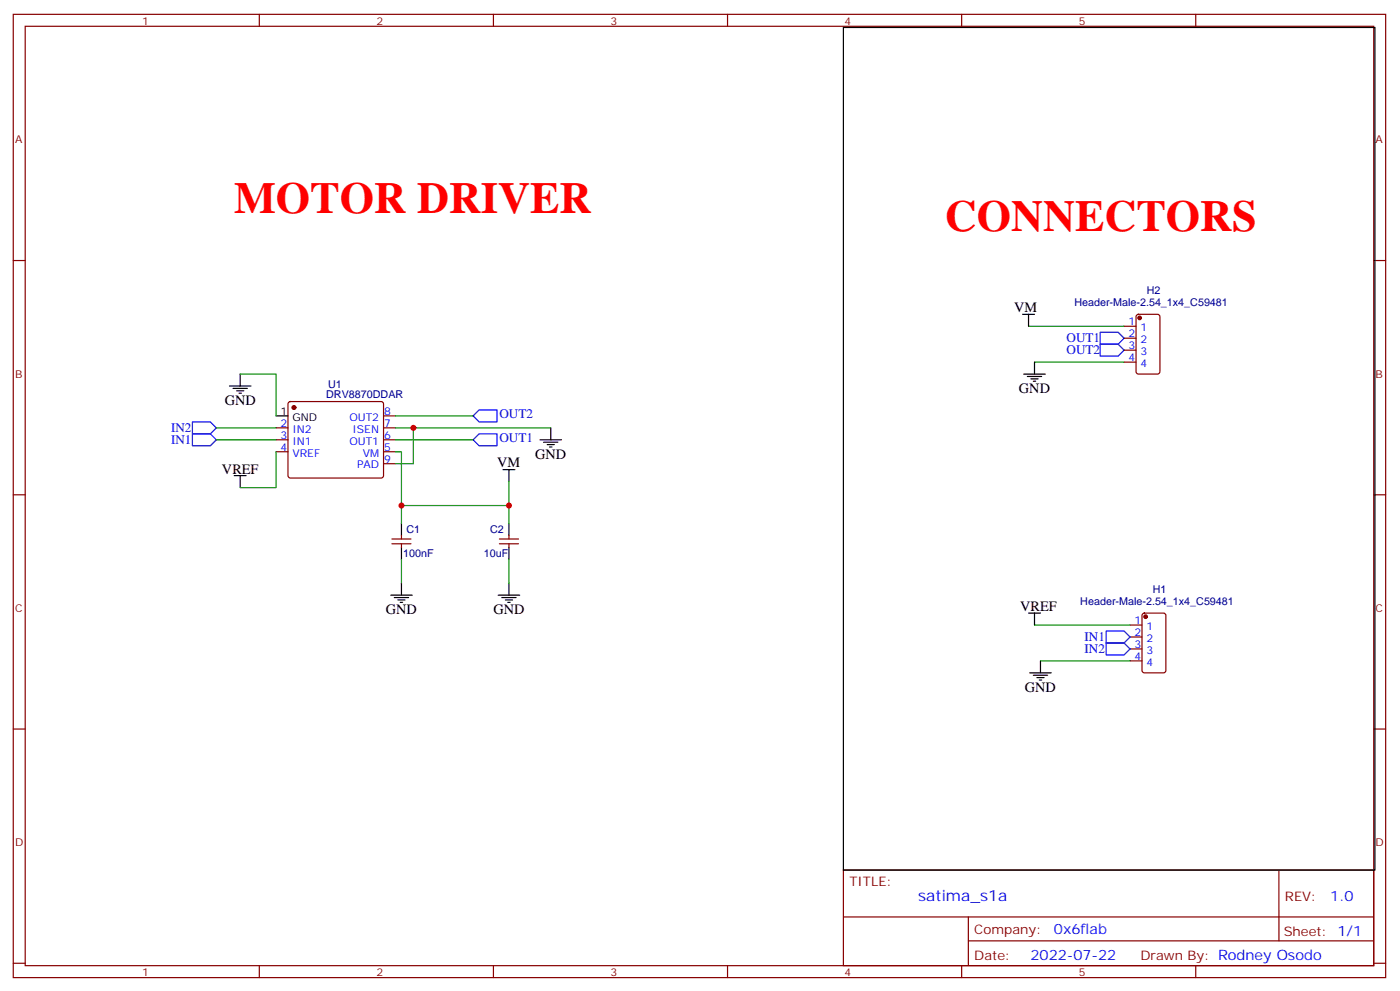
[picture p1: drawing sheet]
<svg xmlns="http://www.w3.org/2000/svg" width="413mm" height="293mm" viewBox="0 0 413 293" stroke-linecap="round" stroke-linejoin="round" font-family="sans-serif">
<g fill="none" stroke="#870000" stroke-width=".35">
<path d="M3.9 4.2h405.4v284.4h-405.4zM7.4 7.8h398.3v277.2h-398.3zM76.6 4.2v3.6M145.7 4.2v3.6M214.9 4.2v3.6M284 4.2v3.6M353.2 4.2v3.6M3.9 76.9h3.5M405.7 76.9h3.6M332 96.3h3.5M332 99.8h3.5M335.8 93l.4-.2h5.7l.6 .4 .1 16.5-.5 .7h-5.9l-.6-.4-.1-16.5z"/>
<path d="M85.3 118.7l.5-.2h26.8l.5 .2 .2 .5v21.2l-.3 .5-.4 .2h-26.8l-.5-.2-.2-.5v-21.2zM332 103.4h3.5M332 106.9h3.5M81.5 126.3h3.6M81.5 129.8h3.6M81.5 133.3h3.6M113.3 126.3h3.5M113.3 129.8h3.5M113.3 133.3h3.5M113.3 122.8h3.5M113.3 136.9h3.5M3.9 146h3.5"/>
<path d="M115.7 159.1h5.7M118.6 158v1.1M147.5 159.1h5.6M150.3 158v1.1M405.7 146h3.6M115.7 160.5h5.7M118.6 160.5v1.1M147.5 160.5h5.6M150.3 160.5v1.1M333.8 184.5h3.5M333.8 188h3.5M333.8 191.6h3.5"/>
<path d="M333.8 195.1h3.5M337.5 181.2l.5-.2h5.6l.7 .4v16.5l-.4 .7h-5.9l-.7-.4v-16.5zM3.9 215.2h3.5M405.7 215.2h3.6M249.1 256.8h156.6v28.2h-156.6zM377.7 256.8v20.9M249.1 270.7h156.5M286 277.7h119.6M286 270.7v14.1M3.9 284.3h3.5M76.6 285v3.6M145.7 285v3.6"/>
<path d="M214.9 285v3.6M284 285v3.6M353.2 285v3.6M405.7 284.3h3.6"/>
</g>
<g fill="#870000" stroke="#870000" stroke-width=".35">
<circle cx="86.8" cy="120.3" r=".53"/>
<circle cx="338.3" cy="182" r=".53"/>
<circle cx="336.6" cy="93.8" r=".53"/>
</g>
<g fill="none" stroke="#000" stroke-width=".35">
<path d="M302 92.8h3.5M303.8 92.8v3.5M67.8 113.9h6.3M68.8 114.7h4.3M69.9 115.4h2.1M70.6 116.1h.7M70.9 110.4v3.5M302.4 110.4h6.3M303.4 111.1h4.3M304.5 111.8h2.1M305.2 112.5h.7M305.5 106.9v3.5"/>
<path d="M81.5 122.8h3.6M148.6 138.6h3.5M150.3 138.6v3.6M159.5 129.8h6.3M160.5 130.5h4.3M161.6 131.2h2.1M162.3 131.9h.7M162.7 126.3v3.5M69.2 140.4h3.5M70.9 140.4v3.5M118.6 154.5v3.5M150.3 154.5v3.5"/>
<path d="M115.4 175.7h6.3M116.5 176.4h4.2M117.5 177.1h2.1M118.2 177.8h.7M118.6 161.6v3.5M118.6 172.2v3.5M147.1 175.7h6.4M148.2 176.4h4.2M149.3 177.1h2.1M150 177.8h.7M150.3 161.6v3.5M150.3 172.2v3.5"/>
<path d="M303.8 181h3.5M304.1 198.6h6.4M305.2 199.3h4.2M305.5 181v3.5M307.3 195.1v3.5M306.2 200h2.2M307 200.7h.7"/>
</g>
<path d="M324.9 98.1h5.3l1.8 1.7-1.8 1.8h-5.3zM324.9 101.6h5.3l1.8 1.8-1.8 1.7h-5.3zM56.8 128.1h5.3l1.8 1.7-1.8 1.8h-5.3zM56.8 124.5h5.3l1.8 1.8-1.8 1.8h-5.3zM139.7 122.8l1.8-1.8h5.3v3.5h-5.3zM139.7 129.8l1.8-1.7h5.3v3.5h-5.3zM326.7 186.3h5.3l1.8 1.7-1.8 1.8h-5.3zM326.7 189.8h5.3l1.8 1.8-1.8 1.7h-5.3z" fill="none" stroke="#00f" stroke-width=".35"/>
<g fill="none" stroke="#008700" stroke-width=".35">
<path d="M303.8 96.3h28.2M70.9 110.4h10.6v12.4M305.5 106.9h26.5M63.9 126.3h17.6M63.9 129.8h17.6M81.5 133.3v10.6h-10.6M116.8 133.3h1.8v15.9h31.7v-7M116.8 126.3h45.9M116.8 129.8h22.9M116.8 122.8h22.9M122.1 126.3v10.6h-5.3M118.6 149.2v5.3"/>
<path d="M150.3 149.2v5.3M118.6 165.1v7.1M150.3 165.1v7.1M305.5 184.5h28.3M307.3 195.1h26.5"/>
</g>
<g fill="#c00">
<circle cx="122.1" cy="126.3" r=".88"/>
<circle cx="118.6" cy="149.2" r=".88"/>
<circle cx="150.3" cy="149.2" r=".88"/>
</g>
<path d="M249.1 8.1h157v248.7h-157z" fill="none" stroke="#000" stroke-width=".35"/>
<g font-size="13.1" fill="#f00">
<text x="69.2" y="62.8">MOTOR DRIVER</text>
<text x="279.1" y="68.1">CONNECTORS</text>
</g>
<text font-size="4.6" fill="#00f" x="271.2" y="265.8">satima_s1a</text>
<g font-size="4.2">
<text x="299.5" y="92.1">VM</text>
<text x="66.4" y="119.6">GND</text>
<text x="301" y="116.1">GND</text>
<text x="146.8" y="137.9">VM</text>
<text x="158.1" y="135.5">GND</text>
<text x="65.6" y="140.1">VREF</text>
<text x="114" y="181.3">GND</text>
<text x="145.7" y="181.3">GND</text>
<text x="301.3" y="180.3">VREF</text>
<text x="302.7" y="204.3">GND</text>
</g>
<g font-size="4.2" fill="#00f">
<text x="392.9" y="266.1">1.0</text>
<text x="311.3" y="275.6">0x6flab</text>
<text x="304.3" y="283.4">2022-07-22</text>
</g>
<g font-size="3.9" fill="#00f">
<text x="315" y="101.1">OUT1</text>
<text x="315" y="104.6">OUT2</text>
<text x="147.5" y="123.5">OUT2</text>
<text x="50.5" y="131.1">IN1</text>
<text x="50.5" y="127.6">IN2</text>
<text x="147.5" y="130.5">OUT1</text>
<text x="320.3" y="189.3">IN1</text>
<text x="320.3" y="192.8">IN2</text>
</g>
<g font-size="3.9" fill="#800">
<text x="250.9" y="261.4">TITLE:</text>
<text x="379.5" y="266.1">REV:</text>
<text x="287.8" y="275.6">Company:</text>
<text x="379.1" y="276.2">Sheet: 1/1</text>
<text x="287.8" y="283.3">Date:</text>
<text x="336.8" y="283.4">Drawn By: Rodney Osodo</text>
</g>
<g font-size="3.2" fill="#800">
<text x="42" y="7.2">1</text>
<text x="111.2" y="7.2">2</text>
<text x="180.3" y="7.2">3</text>
<text x="249.4" y="7.2">4</text>
<text x="318.6" y="7.2">5</text>
<text x="4.4" y="42.3">A</text>
<text x="406.3" y="42.3">A</text>
<text x="4.4" y="111.5">B</text>
<text x="406.3" y="111.5">B</text>
<text x="4.4" y="180.6">C</text>
<text x="406.3" y="180.6">C</text>
<text x="4.4" y="249.8">D</text>
<text x="406.3" y="249.8">D</text>
<text x="42" y="288">1</text>
<text x="111.2" y="288">2</text>
<text x="180.3" y="288">3</text>
<text x="249.4" y="288">4</text>
<text x="318.6" y="288">5</text>
</g>
<g font-size="3.2" fill="#000080">
<text x="338.7" y="86.9">H2</text>
<text x="317.3" y="90.3">Header-Male-2.54_1x4_C59481</text>
<text x="96.4" y="117.5">DRV8870DDAR</text>
<text x="96.9" y="114.5">U1</text>
<text x="120" y="157.4">C1</text>
<text x="144.7" y="157.4">C2</text>
<text x="119.1" y="164.5">100nF</text>
<text x="142.9" y="164.5">10uF</text>
<text x="319.1" y="178.5">Header-Male-2.54_1x4_C59481</text>
<text x="340.5" y="175.1">H1</text>
</g>
<g font-size="3.2" fill="#00f">
<text x="333.3" y="96">1</text>
<text x="333.3" y="99.5">2</text>
<text x="336.8" y="97.7">1</text>
<text x="336.8" y="101.2">2</text>
<text x="333.3" y="103">3</text>
<text x="333.3" y="106.5">4</text>
<text x="336.8" y="104.8">3</text>
<text x="336.8" y="108.3">4</text>
<text x="82.9" y="125.9">2</text>
<text x="103.2" y="124.2">OUT2</text>
<text x="113.5" y="125.9">7</text>
<text x="113.5" y="122.4">8</text>
<text x="82.9" y="129.5">3</text>
<text x="86.4" y="127.7">IN2</text>
<text x="86.4" y="131.2">IN1</text>
<text x="103.2" y="131.2">OUT1</text>
<text x="104.1" y="127.7">ISEN</text>
<text x="113.5" y="129.5">6</text>
<text x="82.9" y="133">4</text>
<text x="86.4" y="134.8">VREF</text>
<text x="107.1" y="134.8">VM</text>
<text x="113.5" y="133">5</text>
<text x="113.5" y="136.5">9</text>
<text x="105.4" y="138.3">PAD</text>
<text x="335.1" y="184.1">1</text>
<text x="338.6" y="185.9">1</text>
<text x="335.1" y="187.7">2</text>
<text x="335.1" y="191.2">3</text>
<text x="338.6" y="189.4">2</text>
<text x="335.1" y="194.7">4</text>
<text x="338.6" y="193">3</text>
<text x="338.6" y="196.5">4</text>
</g>
<g font-size="3.2">
<text x="82.9" y="122.4">1</text>
<text x="86.4" y="124.2">GND</text>
</g>
</svg>
